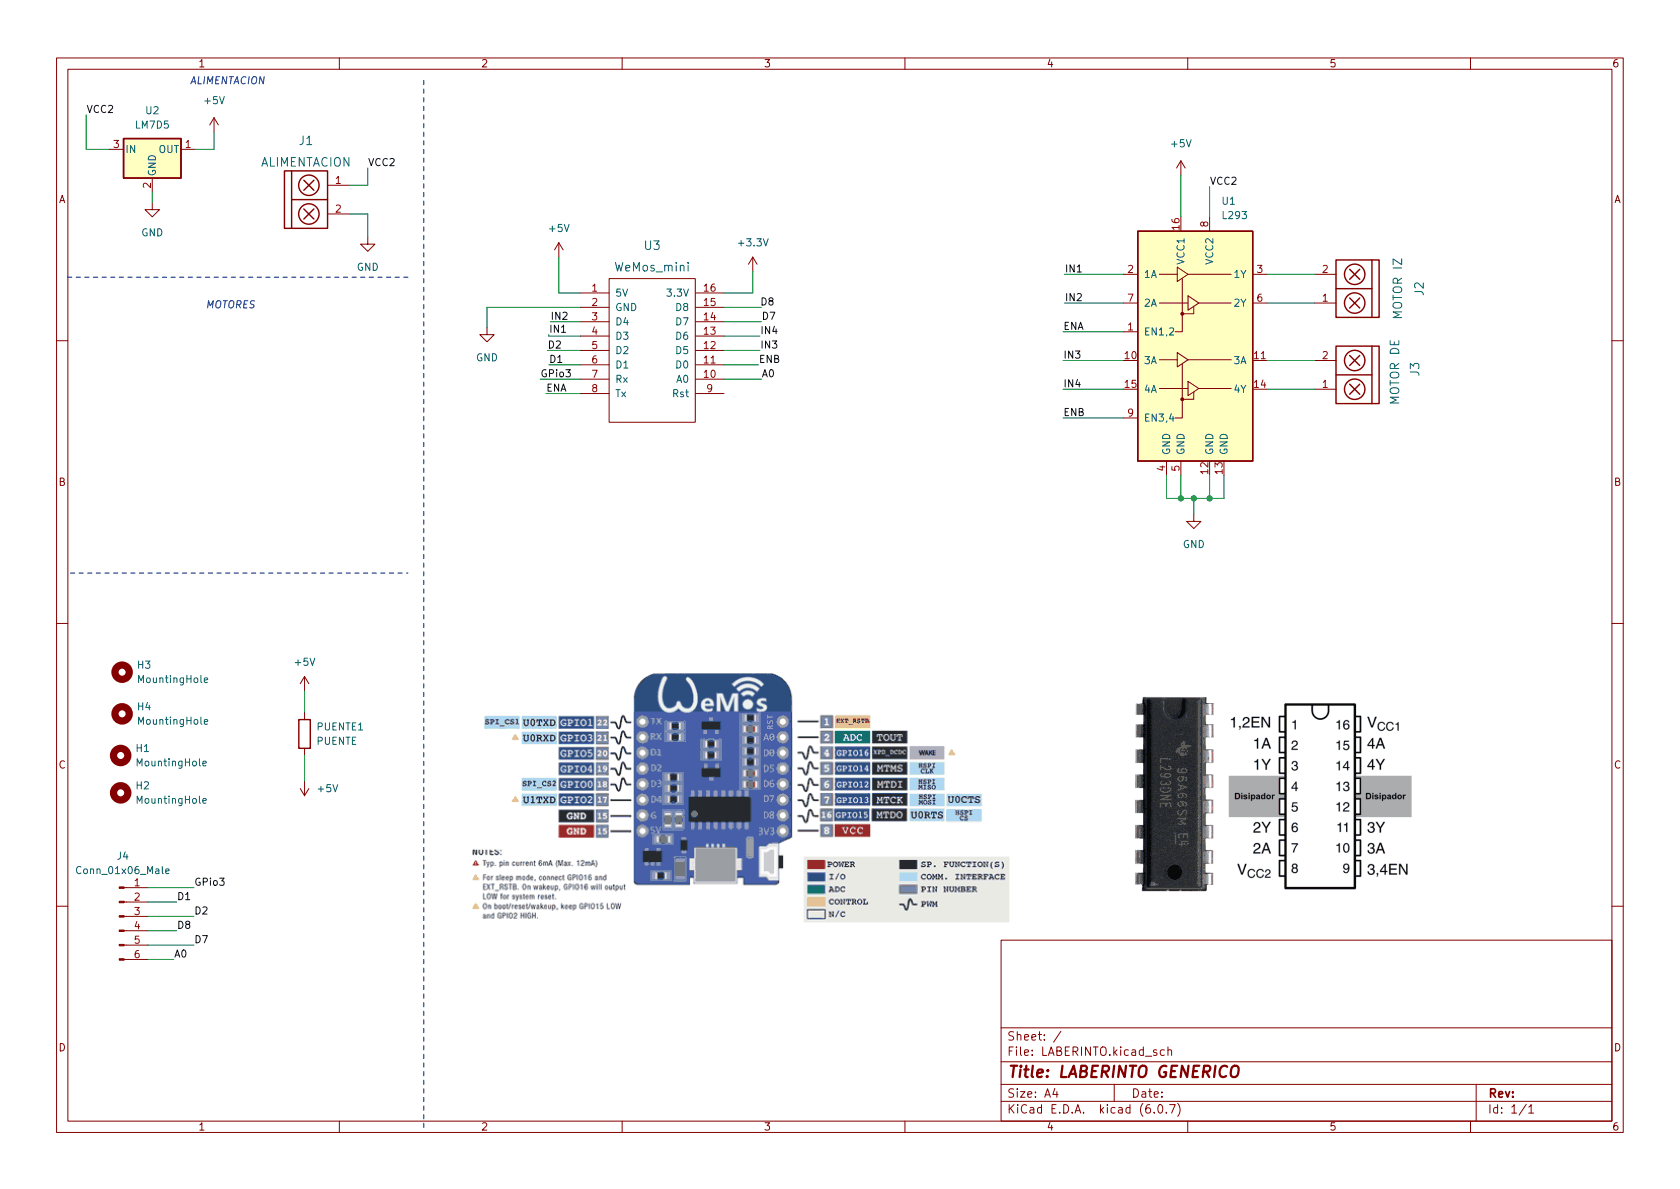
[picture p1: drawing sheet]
(kicad_sch (version 20211123) (generator eeschema)

 (paper "A4")

 (title_block
  (title "LABERINTO GENERICO"))

 (lib_symbols
  (symbol "Connector:Conn_01x06_Male" (pin_names (offset 1.016) hide) (in_bom yes) (on_board yes)
   (property "Reference" "J" (id 0) (at 0 7.62 0) (effects (font (size 1.27 1.27))))
   (property "Value" "Conn_01x06_Male" (id 1) (at 0 -10.16 0) (effects (font (size 1.27 1.27))))
   (property "Footprint" "" (id 2) (at 0 0 0) (effects (font (size 1.27 1.27)) hide))
   (property "Datasheet" "~" (id 3) (at 0 0 0) (effects (font (size 1.27 1.27)) hide))
   (symbol "Conn_01x06_Male_1_1"
    (polyline (pts (xy 1.27 -7.62) (xy 0.8636 -7.62)) (stroke (width 0.1524) (type default) (color 0 0 0 0)) (fill (type none)))
    (polyline (pts (xy 1.27 -5.08) (xy 0.8636 -5.08)) (stroke (width 0.1524) (type default) (color 0 0 0 0)) (fill (type none)))
    (polyline (pts (xy 1.27 -2.54) (xy 0.8636 -2.54)) (stroke (width 0.1524) (type default) (color 0 0 0 0)) (fill (type none)))
    (polyline (pts (xy 1.27 0) (xy 0.8636 0)) (stroke (width 0.1524) (type default) (color 0 0 0 0)) (fill (type none)))
    (polyline (pts (xy 1.27 2.54) (xy 0.8636 2.54)) (stroke (width 0.1524) (type default) (color 0 0 0 0)) (fill (type none)))
    (polyline (pts (xy 1.27 5.08) (xy 0.8636 5.08)) (stroke (width 0.1524) (type default) (color 0 0 0 0)) (fill (type none)))
    (rectangle (start 0.8636 -7.493) (end 0 -7.747) (stroke (width 0.1524) (type default) (color 0 0 0 0)) (fill (type outline)))
    (rectangle (start 0.8636 -4.953) (end 0 -5.207) (stroke (width 0.1524) (type default) (color 0 0 0 0)) (fill (type outline)))
    (rectangle (start 0.8636 -2.413) (end 0 -2.667) (stroke (width 0.1524) (type default) (color 0 0 0 0)) (fill (type outline)))
    (rectangle (start 0.8636 0.127) (end 0 -0.127) (stroke (width 0.1524) (type default) (color 0 0 0 0)) (fill (type outline)))
    (rectangle (start 0.8636 2.667) (end 0 2.413) (stroke (width 0.1524) (type default) (color 0 0 0 0)) (fill (type outline)))
    (rectangle (start 0.8636 5.207) (end 0 4.953) (stroke (width 0.1524) (type default) (color 0 0 0 0)) (fill (type outline)))
    (pin passive line (at 5.08 5.08 180) (length 3.81) (name "Pin_1" (effects (font (size 1.27 1.27)))) (number "1" (effects (font (size 1.27 1.27)))))
    (pin passive line (at 5.08 2.54 180) (length 3.81) (name "Pin_2" (effects (font (size 1.27 1.27)))) (number "2" (effects (font (size 1.27 1.27)))))
    (pin passive line (at 5.08 0 180) (length 3.81) (name "Pin_3" (effects (font (size 1.27 1.27)))) (number "3" (effects (font (size 1.27 1.27)))))
    (pin passive line (at 5.08 -2.54 180) (length 3.81) (name "Pin_4" (effects (font (size 1.27 1.27)))) (number "4" (effects (font (size 1.27 1.27)))))
    (pin passive line (at 5.08 -5.08 180) (length 3.81) (name "Pin_5" (effects (font (size 1.27 1.27)))) (number "5" (effects (font (size 1.27 1.27)))))
    (pin passive line (at 5.08 -7.62 180) (length 3.81) (name "Pin_6" (effects (font (size 1.27 1.27)))) (number "6" (effects (font (size 1.27 1.27)))))))
  (symbol "Device:R" (pin_numbers hide) (pin_names (offset 0)) (in_bom yes) (on_board yes)
   (property "Reference" "R" (id 0) (at 2.032 0 90) (effects (font (size 1.27 1.27))))
   (property "Value" "R" (id 1) (at 0 0 90) (effects (font (size 1.27 1.27))))
   (property "Footprint" "" (id 2) (at -1.778 0 90) (effects (font (size 1.27 1.27)) hide))
   (property "Datasheet" "~" (id 3) (at 0 0 0) (effects (font (size 1.27 1.27)) hide))
   (symbol "R_0_1"
    (rectangle (start -1.016 -2.54) (end 1.016 2.54) (stroke (width 0.254) (type default) (color 0 0 0 0)) (fill (type none))))
   (symbol "R_1_1"
    (pin passive line (at 0 3.81 270) (length 1.27) (name "~" (effects (font (size 1.27 1.27)))) (number "1" (effects (font (size 1.27 1.27)))))
    (pin passive line (at 0 -3.81 90) (length 1.27) (name "~" (effects (font (size 1.27 1.27)))) (number "2" (effects (font (size 1.27 1.27)))))))
  (symbol "EESTN5:L293" (pin_names (offset 1.016)) (in_bom yes) (on_board yes)
   (property "Reference" "U" (id 0) (at -5.08 23.495 0) (effects (font (size 1.27 1.27)) (justify right)))
   (property "Value" "L293" (id 1) (at -5.08 21.59 0) (effects (font (size 1.27 1.27)) (justify right)))
   (property "Footprint" "Housings_DIP:DIP-16_W7.62mm" (id 2) (at 6.35 -21.59 0) (effects (font (size 1.27 1.27)) (justify left) hide))
   (property "Datasheet" "http://www.ti.com/lit/ds/symlink/l293.pdf" (id 3) (at -7.62 15.24 0) (effects (font (size 1.27 1.27)) hide))
   (symbol "L293_0_1"
    (rectangle (start -10.16 20.32) (end 10.16 -20.32) (stroke (width 0.254) (type default) (color 0 0 0 0)) (fill (type background)))
    (circle (center -2.286 -9.398) (radius 0.254) (stroke (width 0) (type default) (color 0 0 0 0)) (fill (type outline)))
    (circle (center -2.286 5.715) (radius 0.254) (stroke (width 0) (type default) (color 0 0 0 0)) (fill (type outline)))
    (polyline (pts (xy -6.35 -7.493) (xy -1.27 -7.493)) (stroke (width 0) (type default) (color 0 0 0 0)) (fill (type none)))
    (polyline (pts (xy -6.35 -2.413) (xy -3.175 -2.413)) (stroke (width 0) (type default) (color 0 0 0 0)) (fill (type none)))
    (polyline (pts (xy -6.35 7.62) (xy -1.27 7.62)) (stroke (width 0) (type default) (color 0 0 0 0)) (fill (type none)))
    (polyline (pts (xy -6.35 12.7) (xy -3.175 12.7)) (stroke (width 0) (type default) (color 0 0 0 0)) (fill (type none)))
    (polyline (pts (xy -1.27 -2.413) (xy 6.35 -2.413)) (stroke (width 0) (type default) (color 0 0 0 0)) (fill (type none)))
    (polyline (pts (xy -1.27 12.7) (xy 6.35 12.7)) (stroke (width 0) (type default) (color 0 0 0 0)) (fill (type none)))
    (polyline (pts (xy 0.635 -7.493) (xy 6.35 -7.493)) (stroke (width 0) (type default) (color 0 0 0 0)) (fill (type none)))
    (polyline (pts (xy 0.635 7.62) (xy 6.35 7.62)) (stroke (width 0) (type default) (color 0 0 0 0)) (fill (type none)))
    (polyline (pts (xy -2.286 -9.398) (xy -0.254 -9.398) (xy -0.254 -8.128)) (stroke (width 0) (type default) (color 0 0 0 0)) (fill (type none)))
    (polyline (pts (xy -2.286 -3.175) (xy -2.286 -12.7) (xy -3.556 -12.7)) (stroke (width 0) (type default) (color 0 0 0 0)) (fill (type none)))
    (polyline (pts (xy -2.286 5.715) (xy -0.254 5.715) (xy -0.254 6.985)) (stroke (width 0) (type default) (color 0 0 0 0)) (fill (type none)))
    (polyline (pts (xy -2.286 11.938) (xy -2.286 2.54) (xy -3.556 2.54)) (stroke (width 0) (type default) (color 0 0 0 0)) (fill (type none)))
    (polyline (pts (xy -3.175 -1.143) (xy -3.175 -3.683) (xy -1.27 -2.413) (xy -3.175 -1.143)) (stroke (width 0) (type default) (color 0 0 0 0)) (fill (type none)))
    (polyline (pts (xy -3.175 13.97) (xy -3.175 11.43) (xy -1.27 12.7) (xy -3.175 13.97)) (stroke (width 0) (type default) (color 0 0 0 0)) (fill (type none)))
    (polyline (pts (xy -1.27 -6.223) (xy -1.27 -8.763) (xy 0.635 -7.493) (xy -1.27 -6.223)) (stroke (width 0) (type default) (color 0 0 0 0)) (fill (type none)))
    (polyline (pts (xy -1.27 8.89) (xy -1.27 6.35) (xy 0.635 7.62) (xy -1.27 8.89)) (stroke (width 0) (type default) (color 0 0 0 0)) (fill (type none))))
   (symbol "L293_1_1"
    (pin input line (at -12.7 2.54 0) (length 2.54) (name "EN1,2" (effects (font (size 1.27 1.27)))) (number "1" (effects (font (size 1.27 1.27)))))
    (pin input line (at -12.7 -2.54 0) (length 2.54) (name "3A" (effects (font (size 1.27 1.27)))) (number "10" (effects (font (size 1.27 1.27)))))
    (pin output line (at 12.7 -2.54 180) (length 2.54) (name "3A" (effects (font (size 1.27 1.27)))) (number "11" (effects (font (size 1.27 1.27)))))
    (pin power_in line (at 2.54 -22.86 90) (length 2.54) (name "GND" (effects (font (size 1.27 1.27)))) (number "12" (effects (font (size 1.27 1.27)))))
    (pin power_in line (at 5.08 -22.86 90) (length 2.54) (name "GND" (effects (font (size 1.27 1.27)))) (number "13" (effects (font (size 1.27 1.27)))))
    (pin output line (at 12.7 -7.62 180) (length 2.54) (name "4Y" (effects (font (size 1.27 1.27)))) (number "14" (effects (font (size 1.27 1.27)))))
    (pin input line (at -12.7 -7.62 0) (length 2.54) (name "4A" (effects (font (size 1.27 1.27)))) (number "15" (effects (font (size 1.27 1.27)))))
    (pin power_in line (at -2.54 22.86 270) (length 2.54) (name "VCC1" (effects (font (size 1.27 1.27)))) (number "16" (effects (font (size 1.27 1.27)))))
    (pin input line (at -12.7 12.7 0) (length 2.54) (name "1A" (effects (font (size 1.27 1.27)))) (number "2" (effects (font (size 1.27 1.27)))))
    (pin output line (at 12.7 12.7 180) (length 2.54) (name "1Y" (effects (font (size 1.27 1.27)))) (number "3" (effects (font (size 1.27 1.27)))))
    (pin power_in line (at -5.08 -22.86 90) (length 2.54) (name "GND" (effects (font (size 1.27 1.27)))) (number "4" (effects (font (size 1.27 1.27)))))
    (pin power_in line (at -2.54 -22.86 90) (length 2.54) (name "GND" (effects (font (size 1.27 1.27)))) (number "5" (effects (font (size 1.27 1.27)))))
    (pin output line (at 12.7 7.62 180) (length 2.54) (name "2Y" (effects (font (size 1.27 1.27)))) (number "6" (effects (font (size 1.27 1.27)))))
    (pin input line (at -12.7 7.62 0) (length 2.54) (name "2A" (effects (font (size 1.27 1.27)))) (number "7" (effects (font (size 1.27 1.27)))))
    (pin power_in line (at 2.54 22.86 270) (length 2.54) (name "VCC2" (effects (font (size 1.27 1.27)))) (number "8" (effects (font (size 1.27 1.27)))))
    (pin input line (at -12.7 -12.7 0) (length 2.54) (name "EN3,4" (effects (font (size 1.27 1.27)))) (number "9" (effects (font (size 1.27 1.27)))))))
  (symbol "EESTN5:TB_1X2" (pin_names (offset 1.016)) (in_bom yes) (on_board yes)
   (property "Reference" "J" (id 0) (at 0 7.62 0) (effects (font (size 1.524 1.524))))
   (property "Value" "TB_1X2" (id 1) (at 1.27 -7.62 0) (effects (font (size 1.524 1.524))))
   (property "Footprint" "" (id 2) (at -1.27 1.27 0) (effects (font (size 1.524 1.524))))
   (property "Datasheet" "" (id 3) (at -1.27 1.27 0) (effects (font (size 1.524 1.524))))
   (symbol "TB_1X2_0_1"
    (rectangle (start -2.54 5.08) (end 5.08 -5.08) (stroke (width 0.254) (type default) (color 0 0 0 0)) (fill (type none)))
    (polyline (pts (xy -1.27 0) (xy 5.08 0)) (stroke (width 0.254) (type default) (color 0 0 0 0)) (fill (type none)))
    (polyline (pts (xy -1.27 5.08) (xy -1.27 -5.08)) (stroke (width 0.254) (type default) (color 0 0 0 0)) (fill (type none)))
    (polyline (pts (xy 0.889 -3.429) (xy 2.667 -1.651)) (stroke (width 0.254) (type default) (color 0 0 0 0)) (fill (type none)))
    (polyline (pts (xy 0.889 -1.651) (xy 2.667 -3.429)) (stroke (width 0.254) (type default) (color 0 0 0 0)) (fill (type none)))
    (polyline (pts (xy 0.889 1.651) (xy 2.667 3.429)) (stroke (width 0.254) (type default) (color 0 0 0 0)) (fill (type none)))
    (polyline (pts (xy 0.889 3.429) (xy 2.667 1.651)) (stroke (width 0.254) (type default) (color 0 0 0 0)) (fill (type none)))
    (circle (center 1.778 -2.54) (radius 1.8034) (stroke (width 0.254) (type default) (color 0 0 0 0)) (fill (type none)))
    (circle (center 1.778 2.54) (radius 1.8034) (stroke (width 0.254) (type default) (color 0 0 0 0)) (fill (type none))))
   (symbol "TB_1X2_1_1"
    (pin input line (at 8.89 2.54 180) (length 3.81) (name "~" (effects (font (size 1.27 1.27)))) (number "1" (effects (font (size 1.27 1.27)))))
    (pin input line (at 8.89 -2.54 180) (length 3.81) (name "~" (effects (font (size 1.27 1.27)))) (number "2" (effects (font (size 1.27 1.27)))))))
  (symbol "EESTN5:WeMos_mini" (pin_names (offset 1.016)) (in_bom yes) (on_board yes)
   (property "Reference" "U" (id 0) (at 0 12.7 0) (effects (font (size 1.524 1.524))))
   (property "Value" "WeMos_mini" (id 1) (at 0 -12.7 0) (effects (font (size 1.524 1.524))))
   (property "Footprint" "" (id 2) (at 13.97 -17.78 0) (effects (font (size 1.524 1.524))))
   (property "Datasheet" "http://www.wemos.cc/Products/d1_mini.html" (id 3) (at 13.97 -17.78 0) (effects (font (size 1.524 1.524))))
   (symbol "WeMos_mini_0_1"
    (rectangle (start -7.62 11.43) (end 7.62 -13.97) (stroke (width 0) (type default) (color 0 0 0 0)) (fill (type none))))
   (symbol "WeMos_mini_1_1"
    (pin power_in line (at -12.7 8.89 0) (length 5.08) (name "5V" (effects (font (size 1.27 1.27)))) (number "1" (effects (font (size 1.27 1.27)))))
    (pin bidirectional line (at 12.7 -6.35 180) (length 5.08) (name "A0" (effects (font (size 1.27 1.27)))) (number "10" (effects (font (size 1.27 1.27)))))
    (pin bidirectional line (at 12.7 -3.81 180) (length 5.08) (name "D0" (effects (font (size 1.27 1.27)))) (number "11" (effects (font (size 1.27 1.27)))))
    (pin bidirectional line (at 12.7 -1.27 180) (length 5.08) (name "D5" (effects (font (size 1.27 1.27)))) (number "12" (effects (font (size 1.27 1.27)))))
    (pin bidirectional line (at 12.7 1.27 180) (length 5.08) (name "D6" (effects (font (size 1.27 1.27)))) (number "13" (effects (font (size 1.27 1.27)))))
    (pin bidirectional line (at 12.7 3.81 180) (length 5.08) (name "D7" (effects (font (size 1.27 1.27)))) (number "14" (effects (font (size 1.27 1.27)))))
    (pin bidirectional line (at 12.7 6.35 180) (length 5.08) (name "D8" (effects (font (size 1.27 1.27)))) (number "15" (effects (font (size 1.27 1.27)))))
    (pin power_out line (at 12.7 8.89 180) (length 5.08) (name "3.3V" (effects (font (size 1.27 1.27)))) (number "16" (effects (font (size 1.27 1.27)))))
    (pin power_in line (at -12.7 6.35 0) (length 5.08) (name "GND" (effects (font (size 1.27 1.27)))) (number "2" (effects (font (size 1.27 1.27)))))
    (pin bidirectional line (at -12.7 3.81 0) (length 5.08) (name "D4" (effects (font (size 1.27 1.27)))) (number "3" (effects (font (size 1.27 1.27)))))
    (pin bidirectional line (at -12.7 1.27 0) (length 5.08) (name "D3" (effects (font (size 1.27 1.27)))) (number "4" (effects (font (size 1.27 1.27)))))
    (pin bidirectional line (at -12.7 -1.27 0) (length 5.08) (name "D2" (effects (font (size 1.27 1.27)))) (number "5" (effects (font (size 1.27 1.27)))))
    (pin bidirectional line (at -12.7 -3.81 0) (length 5.08) (name "D1" (effects (font (size 1.27 1.27)))) (number "6" (effects (font (size 1.27 1.27)))))
    (pin bidirectional line (at -12.7 -6.35 0) (length 5.08) (name "Rx" (effects (font (size 1.27 1.27)))) (number "7" (effects (font (size 1.27 1.27)))))
    (pin bidirectional line (at -12.7 -8.89 0) (length 5.08) (name "Tx" (effects (font (size 1.27 1.27)))) (number "8" (effects (font (size 1.27 1.27)))))
    (pin bidirectional line (at 12.7 -8.89 180) (length 5.08) (name "Rst" (effects (font (size 1.27 1.27)))) (number "9" (effects (font (size 1.27 1.27)))))))
  (symbol "Mechanical:MountingHole" (pin_names (offset 1.016)) (in_bom yes) (on_board yes)
   (property "Reference" "H" (id 0) (at 0 5.08 0) (effects (font (size 1.27 1.27))))
   (property "Value" "MountingHole" (id 1) (at 0 3.175 0) (effects (font (size 1.27 1.27))))
   (property "Footprint" "" (id 2) (at 0 0 0) (effects (font (size 1.27 1.27)) hide))
   (property "Datasheet" "~" (id 3) (at 0 0 0) (effects (font (size 1.27 1.27)) hide))
   (symbol "MountingHole_0_1"
    (circle (center 0 0) (radius 1.27) (stroke (width 1.27) (type default) (color 0 0 0 0)) (fill (type none)))))
  (symbol "Regulator_Linear:L78L05_SOT89" (pin_names (offset 0.254)) (in_bom yes) (on_board yes)
   (property "Reference" "U" (id 0) (at -3.81 3.175 0) (effects (font (size 1.27 1.27))))
   (property "Value" "L78L05_SOT89" (id 1) (at -0.635 3.175 0) (effects (font (size 1.27 1.27)) (justify left)))
   (property "Footprint" "Package_TO_SOT_SMD:SOT-89-3" (id 2) (at 0 5.08 0) (effects (font (size 1.27 1.27) italic) hide))
   (property "Datasheet" "http://www.st.com/content/ccc/resource/technical/document/datasheet/15/55/e5/aa/23/5b/43/fd/CD00000446.pdf/files/CD00000446.pdf/jcr:content/translations/en.CD00000446.pdf" (id 3) (at 0 -1.27 0) (effects (font (size 1.27 1.27)) hide))
   (symbol "L78L05_SOT89_0_1"
    (rectangle (start -5.08 1.905) (end 5.08 -5.08) (stroke (width 0.254) (type default) (color 0 0 0 0)) (fill (type background))))
   (symbol "L78L05_SOT89_1_1"
    (pin power_out line (at 7.62 0 180) (length 2.54) (name "OUT" (effects (font (size 1.27 1.27)))) (number "1" (effects (font (size 1.27 1.27)))))
    (pin power_in line (at 0 -7.62 90) (length 2.54) (name "GND" (effects (font (size 1.27 1.27)))) (number "2" (effects (font (size 1.27 1.27)))))
    (pin power_in line (at -7.62 0 0) (length 2.54) (name "IN" (effects (font (size 1.27 1.27)))) (number "3" (effects (font (size 1.27 1.27)))))))
  (symbol "power:+3.3V" (power) (pin_names (offset 0)) (in_bom yes) (on_board yes)
   (property "Reference" "#PWR" (id 0) (at 0 -3.81 0) (effects (font (size 1.27 1.27)) hide))
   (property "Value" "+3.3V" (id 1) (at 0 3.556 0) (effects (font (size 1.27 1.27))))
   (property "Footprint" "" (id 2) (at 0 0 0) (effects (font (size 1.27 1.27)) hide))
   (property "Datasheet" "" (id 3) (at 0 0 0) (effects (font (size 1.27 1.27)) hide))
   (symbol "+3.3V_0_1"
    (polyline (pts (xy -0.762 1.27) (xy 0 2.54)) (stroke (width 0) (type default) (color 0 0 0 0)) (fill (type none)))
    (polyline (pts (xy 0 0) (xy 0 2.54)) (stroke (width 0) (type default) (color 0 0 0 0)) (fill (type none)))
    (polyline (pts (xy 0 2.54) (xy 0.762 1.27)) (stroke (width 0) (type default) (color 0 0 0 0)) (fill (type none))))
   (symbol "+3.3V_1_1"
    (pin power_in line (at 0 0 90) (length 0) hide (name "+3V3" (effects (font (size 1.27 1.27)))) (number "1" (effects (font (size 1.27 1.27)))))))
  (symbol "power:+5V" (power) (pin_names (offset 0)) (in_bom yes) (on_board yes)
   (property "Reference" "#PWR" (id 0) (at 0 -3.81 0) (effects (font (size 1.27 1.27)) hide))
   (property "Value" "+5V" (id 1) (at 0 3.556 0) (effects (font (size 1.27 1.27))))
   (property "Footprint" "" (id 2) (at 0 0 0) (effects (font (size 1.27 1.27)) hide))
   (property "Datasheet" "" (id 3) (at 0 0 0) (effects (font (size 1.27 1.27)) hide))
   (symbol "+5V_0_1"
    (polyline (pts (xy -0.762 1.27) (xy 0 2.54)) (stroke (width 0) (type default) (color 0 0 0 0)) (fill (type none)))
    (polyline (pts (xy 0 0) (xy 0 2.54)) (stroke (width 0) (type default) (color 0 0 0 0)) (fill (type none)))
    (polyline (pts (xy 0 2.54) (xy 0.762 1.27)) (stroke (width 0) (type default) (color 0 0 0 0)) (fill (type none))))
   (symbol "+5V_1_1"
    (pin power_in line (at 0 0 90) (length 0) hide (name "+5V" (effects (font (size 1.27 1.27)))) (number "1" (effects (font (size 1.27 1.27)))))))
  (symbol "power:GND" (power) (pin_names (offset 0)) (in_bom yes) (on_board yes)
   (property "Reference" "#PWR" (id 0) (at 0 -6.35 0) (effects (font (size 1.27 1.27)) hide))
   (property "Value" "GND" (id 1) (at 0 -3.81 0) (effects (font (size 1.27 1.27))))
   (property "Footprint" "" (id 2) (at 0 0 0) (effects (font (size 1.27 1.27)) hide))
   (property "Datasheet" "" (id 3) (at 0 0 0) (effects (font (size 1.27 1.27)) hide))
   (symbol "GND_0_1"
    (polyline (pts (xy 0 0) (xy 0 -1.27) (xy 1.27 -1.27) (xy 0 -2.54) (xy -1.27 -1.27) (xy 0 -1.27)) (stroke (width 0) (type default) (color 0 0 0 0)) (fill (type none))))
   (symbol "GND_1_1"
    (pin power_in line (at 0 0 270) (length 0) hide (name "GND" (effects (font (size 1.27 1.27)))) (number "1" (effects (font (size 1.27 1.27))))))))

 (junction (at 213.868 87.884) (diameter 0) (color 0 0 0 0))
 (junction (at 208.788 87.884) (diameter 0) (color 0 0 0 0))
 (junction (at 211.074 87.884) (diameter 0) (color 0 0 0 0))

 (wire (pts (xy 26.162 159.258) (xy 31.242 159.258)) (stroke (width 0) (type default) (color 0 0 0 0)))
 (wire (pts (xy 97.028 58.928) (xy 97.028 59.182)) (stroke (width 0) (type default) (color 0 0 0 0)))
 (wire (pts (xy 98.806 45.212) (xy 98.806 51.562)) (stroke (width 0) (type default) (color 0 0 0 0)))
 (wire (pts (xy 61.722 32.512) (xy 65.024 32.512)) (stroke (width 0) (type default) (color 0 0 0 0)))
 (wire (pts (xy 187.96 63.5) (xy 198.628 63.5)) (stroke (width 0) (type default) (color 0 0 0 0)))
 (wire (pts (xy 34.544 26.162) (xy 37.846 26.162)) (stroke (width 0) (type default) (color 0 0 0 0)))
 (wire (pts (xy 53.848 133.35) (xy 53.848 137.922)) (stroke (width 0) (type default) (color 0 0 0 0)))
 (wire (pts (xy 187.96 58.42) (xy 198.628 58.42)) (stroke (width 0) (type default) (color 0 0 0 0)))
 (wire (pts (xy 128.016 64.262) (xy 134.112 64.262)) (stroke (width 0) (type default) (color 0 0 0 0)))
 (wire (pts (xy 65.024 37.592) (xy 65.024 41.656)) (stroke (width 0) (type default) (color 0 0 0 0)))
 (wire (pts (xy 26.162 166.878) (xy 34.29 166.878)) (stroke (width 0) (type default) (color 0 0 0 0)))
 (wire (pts (xy 128.016 56.642) (xy 134.62 56.642)) (stroke (width 0) (type default) (color 0 0 0 0)))
 (wire (pts (xy 188.214 48.26) (xy 198.628 48.26)) (stroke (width 0) (type default) (color 0 0 0 0)))
 (wire (pts (xy 15.24 20.066) (xy 15.24 26.162)) (stroke (width 0) (type default) (color 0 0 0 0)))
 (wire (pts (xy 37.846 23.114) (xy 37.846 26.162)) (stroke (width 0) (type default) (color 0 0 0 0)))
 (wire (pts (xy 133.096 47.752) (xy 133.096 51.562)) (stroke (width 0) (type default) (color 0 0 0 0)))
 (wire (pts (xy 86.106 54.102) (xy 86.106 57.658)) (stroke (width 0) (type default) (color 0 0 0 0)))
 (wire (pts (xy 187.96 68.58) (xy 198.628 68.58)) (stroke (width 0) (type default) (color 0 0 0 0)))
 (wire (pts (xy 211.074 87.884) (xy 211.074 90.678)) (stroke (width 0) (type default) (color 0 0 0 0)))
 (wire (pts (xy 102.616 59.182) (xy 97.028 59.182)) (stroke (width 0) (type default) (color 0 0 0 0)))
 (wire (pts (xy 232.41 68.58) (xy 224.028 68.58)) (stroke (width 0) (type default) (color 0 0 0 0)))
 (wire (pts (xy 206.248 87.884) (xy 208.788 87.884)) (stroke (width 0) (type default) (color 0 0 0 0)))
 (wire (pts (xy 187.96 73.66) (xy 198.628 73.66)) (stroke (width 0) (type default) (color 0 0 0 0)))
 (polyline (pts (xy 12.446 101.092) (xy 72.136 101.092)) (stroke (width 0) (type default) (color 0 0 0 0)))

 (wire (pts (xy 26.162 169.418) (xy 30.734 169.418)) (stroke (width 0) (type default) (color 0 0 0 0)))
 (wire (pts (xy 61.722 37.592) (xy 65.024 37.592)) (stroke (width 0) (type default) (color 0 0 0 0)))
 (wire (pts (xy 102.616 54.102) (xy 86.106 54.102)) (stroke (width 0) (type default) (color 0 0 0 0)))
 (wire (pts (xy 97.282 56.642) (xy 102.616 56.642)) (stroke (width 0) (type default) (color 0 0 0 0)))
 (wire (pts (xy 128.016 59.182) (xy 134.366 59.182)) (stroke (width 0) (type default) (color 0 0 0 0)))
 (wire (pts (xy 65.024 29.464) (xy 65.024 32.512)) (stroke (width 0) (type default) (color 0 0 0 0)))
 (wire (pts (xy 206.248 87.884) (xy 206.248 83.82)) (stroke (width 0) (type default) (color 0 0 0 0)))
 (wire (pts (xy 53.848 121.92) (xy 53.848 125.73)) (stroke (width 0) (type default) (color 0 0 0 0)))
 (wire (pts (xy 128.016 66.802) (xy 134.62 66.802)) (stroke (width 0) (type default) (color 0 0 0 0)))
 (wire (pts (xy 208.788 87.884) (xy 211.074 87.884)) (stroke (width 0) (type default) (color 0 0 0 0)))
 (wire (pts (xy 128.016 61.722) (xy 134.366 61.722)) (stroke (width 0) (type default) (color 0 0 0 0)))
 (wire (pts (xy 95.504 66.802) (xy 102.616 66.802)) (stroke (width 0) (type default) (color 0 0 0 0)))
 (wire (pts (xy 96.52 69.342) (xy 102.616 69.342)) (stroke (width 0) (type default) (color 0 0 0 0)))
 (wire (pts (xy 26.162 156.718) (xy 34.29 156.718)) (stroke (width 0) (type default) (color 0 0 0 0)))
 (wire (pts (xy 128.016 51.562) (xy 133.096 51.562)) (stroke (width 0) (type default) (color 0 0 0 0)))
 (wire (pts (xy 208.788 30.734) (xy 208.788 38.1)) (stroke (width 0) (type default) (color 0 0 0 0)))
 (wire (pts (xy 19.304 26.162) (xy 15.24 26.162)) (stroke (width 0) (type default) (color 0 0 0 0)))
 (polyline (pts (xy 11.938 48.768) (xy 72.136 48.768)) (stroke (width 0) (type default) (color 0 0 0 0)))

 (wire (pts (xy 208.788 83.82) (xy 208.788 87.884)) (stroke (width 0) (type default) (color 0 0 0 0)))
 (wire (pts (xy 26.924 33.782) (xy 26.924 35.56)) (stroke (width 0) (type default) (color 0 0 0 0)))
 (wire (pts (xy 97.028 64.262) (xy 102.616 64.262)) (stroke (width 0) (type default) (color 0 0 0 0)))
 (wire (pts (xy 26.162 164.338) (xy 31.242 164.338)) (stroke (width 0) (type default) (color 0 0 0 0)))
 (wire (pts (xy 232.41 48.26) (xy 224.028 48.26)) (stroke (width 0) (type default) (color 0 0 0 0)))
 (wire (pts (xy 232.41 53.34) (xy 224.028 53.34)) (stroke (width 0) (type default) (color 0 0 0 0)))
 (wire (pts (xy 213.868 32.766) (xy 213.868 38.1)) (stroke (width 0) (type default) (color 0 0 0 0)))
 (polyline (pts (xy 74.93 13.97) (xy 74.93 199.898)) (stroke (width 0) (type default) (color 0 0 0 0)))

 (wire (pts (xy 26.162 161.798) (xy 34.29 161.798)) (stroke (width 0) (type default) (color 0 0 0 0)))
 (wire (pts (xy 213.868 87.884) (xy 213.868 83.82)) (stroke (width 0) (type default) (color 0 0 0 0)))
 (wire (pts (xy 128.016 54.102) (xy 134.62 54.102)) (stroke (width 0) (type default) (color 0 0 0 0)))
 (wire (pts (xy 216.408 87.884) (xy 216.408 83.82)) (stroke (width 0) (type default) (color 0 0 0 0)))
 (wire (pts (xy 232.41 63.5) (xy 224.028 63.5)) (stroke (width 0) (type default) (color 0 0 0 0)))
 (wire (pts (xy 188.214 53.34) (xy 198.628 53.34)) (stroke (width 0) (type default) (color 0 0 0 0)))
 (wire (pts (xy 211.074 87.884) (xy 213.868 87.884)) (stroke (width 0) (type default) (color 0 0 0 0)))
 (wire (pts (xy 96.774 61.722) (xy 102.616 61.722)) (stroke (width 0) (type default) (color 0 0 0 0)))
 (wire (pts (xy 213.868 87.884) (xy 216.408 87.884)) (stroke (width 0) (type default) (color 0 0 0 0)))
 (wire (pts (xy 102.616 51.562) (xy 98.806 51.562)) (stroke (width 0) (type default) (color 0 0 0 0)))

 (image (at 224.79 140.208)
  (data))
 (image (at 130.556 140.716) (scale 2.11016)
  (data))

 (text "MOTORES\n" (at 36.322 54.61 0) (effects (font (size 1.27 1.27) italic) (justify left bottom)))
 (text "ALIMENTACION\n" (at 33.528 14.986 0) (effects (font (size 1.27 1.27) italic) (justify left bottom)))

 (label "ENB" (at 187.96 73.66 0) (effects (font (size 1.27 1.27)) (justify left bottom)))
 (label "D2" (at 96.774 61.722 0) (effects (font (size 1.27 1.27)) (justify left bottom)))
 (label "IN3" (at 134.366 61.722 0) (effects (font (size 1.27 1.27)) (justify left bottom)))
 (label "D7" (at 134.62 56.642 0) (effects (font (size 1.27 1.27)) (justify left bottom)))
 (label "D8" (at 31.242 164.338 0) (effects (font (size 1.27 1.27)) (justify left bottom)))
 (label "IN4" (at 187.96 68.58 0) (effects (font (size 1.27 1.27)) (justify left bottom)))
 (label "D2" (at 34.29 161.798 0) (effects (font (size 1.27 1.27)) (justify left bottom)))
 (label "VCC2" (at 65.024 29.464 0) (effects (font (size 1.27 1.27)) (justify left bottom)))
 (label "ENA" (at 96.52 69.342 0) (effects (font (size 1.27 1.27)) (justify left bottom)))
 (label "IN2" (at 97.282 56.642 0) (effects (font (size 1.27 1.27)) (justify left bottom)))
 (label "IN2" (at 188.214 53.34 0) (effects (font (size 1.27 1.27)) (justify left bottom)))
 (label "ENB" (at 134.112 64.262 0) (effects (font (size 1.27 1.27)) (justify left bottom)))
 (label "GPio3" (at 95.504 66.802 0) (effects (font (size 1.27 1.27)) (justify left bottom)))
 (label "IN1" (at 97.028 58.928 0) (effects (font (size 1.27 1.27)) (justify left bottom)))
 (label "A0" (at 30.734 169.418 0) (effects (font (size 1.27 1.27)) (justify left bottom)))
 (label "VCC2" (at 213.868 32.766 0) (effects (font (size 1.27 1.27)) (justify left bottom)))
 (label "D8" (at 134.366 54.102 0) (effects (font (size 1.27 1.27)) (justify left bottom)))
 (label "ENA" (at 187.96 58.42 0) (effects (font (size 1.27 1.27)) (justify left bottom)))
 (label "GPio3" (at 34.29 156.718 0) (effects (font (size 1.27 1.27)) (justify left bottom)))
 (label "D1" (at 97.028 64.262 0) (effects (font (size 1.27 1.27)) (justify left bottom)))
 (label "IN3" (at 187.96 63.5 0) (effects (font (size 1.27 1.27)) (justify left bottom)))
 (label "IN4" (at 134.366 59.182 0) (effects (font (size 1.27 1.27)) (justify left bottom)))
 (label "D7" (at 34.29 166.878 0) (effects (font (size 1.27 1.27)) (justify left bottom)))
 (label "VCC2" (at 15.24 20.066 0) (effects (font (size 1.27 1.27)) (justify left bottom)))
 (label "D1" (at 31.242 159.258 0) (effects (font (size 1.27 1.27)) (justify left bottom)))
 (label "A0" (at 134.62 66.802 0) (effects (font (size 1.27 1.27)) (justify left bottom)))
 (label "IN1" (at 188.214 48.26 0) (effects (font (size 1.27 1.27)) (justify left bottom)))

 (symbol (lib_id "power:+5V") (at 37.846 23.114 0) (unit 1) (in_bom yes) (on_board yes) (fields_autoplaced)
  (property "Reference" "#PWR0105" (id 0) (at 37.846 26.924 0) (effects (font (size 1.27 1.27)) hide))
  (property "Value" "+5V" (id 1) (at 37.846 17.526 0))
  (property "Footprint" "" (id 2) (at 37.846 23.114 0) (effects (font (size 1.27 1.27)) hide))
  (property "Datasheet" "" (id 3) (at 37.846 23.114 0) (effects (font (size 1.27 1.27)) hide)) (pin "1"))

 (symbol (lib_id "EESTN5:TB_1X2") (at 52.832 35.052 0) (unit 1) (in_bom yes) (on_board yes) (fields_autoplaced)
  (property "Reference" "J1" (id 0) (at 54.102 24.638 0) (effects (font (size 1.524 1.524))))
  (property "Value" "ALIMENTACION" (id 1) (at 54.102 28.448 0) (effects (font (size 1.524 1.524))))
  (property "Footprint" "EESTN5:BORNERA2_AZUL" (id 2) (at 51.562 33.782 0) (effects (font (size 1.524 1.524)) hide))
  (property "Datasheet" "" (id 3) (at 51.562 33.782 0) (effects (font (size 1.524 1.524)))) (pin "1") (pin "2"))

 (symbol (lib_id "power:GND") (at 26.924 35.56 0) (unit 1) (in_bom yes) (on_board yes) (fields_autoplaced)
  (property "Reference" "#PWR0106" (id 0) (at 26.924 41.91 0) (effects (font (size 1.27 1.27)) hide))
  (property "Value" "GND" (id 1) (at 26.924 40.894 0))
  (property "Footprint" "" (id 2) (at 26.924 35.56 0) (effects (font (size 1.27 1.27)) hide))
  (property "Datasheet" "" (id 3) (at 26.924 35.56 0) (effects (font (size 1.27 1.27)) hide)) (pin "1"))

 (symbol (lib_id "EESTN5:WeMos_mini") (at 115.316 60.452 0) (unit 1) (in_bom yes) (on_board yes) (fields_autoplaced)
  (property "Reference" "U3" (id 0) (at 115.316 43.18 0) (effects (font (size 1.524 1.524))))
  (property "Value" "WeMos_mini" (id 1) (at 115.316 46.99 0) (effects (font (size 1.524 1.524))))
  (property "Footprint" "Module:WEMOS_D1_mini_light" (id 2) (at 129.286 78.232 0) (effects (font (size 1.524 1.524)) hide))
  (property "Datasheet" "" (id 3) (at 115.316 47.752 0) (effects (font (size 1.524 1.524)))) (pin "1") (pin "10") (pin "11") (pin "12") (pin "13") (pin "14") (pin "15") (pin "16") (pin "2") (pin "3") (pin "4") (pin "5") (pin "6") (pin "7") (pin "8") (pin "9"))

 (symbol (lib_id "power:GND") (at 86.106 57.658 0) (unit 1) (in_bom yes) (on_board yes) (fields_autoplaced)
  (property "Reference" "#PWR0110" (id 0) (at 86.106 64.008 0) (effects (font (size 1.27 1.27)) hide))
  (property "Value" "GND" (id 1) (at 86.106 62.992 0))
  (property "Footprint" "" (id 2) (at 86.106 57.658 0) (effects (font (size 1.27 1.27)) hide))
  (property "Datasheet" "" (id 3) (at 86.106 57.658 0) (effects (font (size 1.27 1.27)) hide)) (pin "1"))

 (symbol (lib_id "Connector:Conn_01x06_Male") (at 21.082 161.798 0) (unit 1) (in_bom yes) (on_board yes) (fields_autoplaced)
  (property "Reference" "J4" (id 0) (at 21.717 151.13 0))
  (property "Value" "Conn_01x06_Male" (id 1) (at 21.717 153.67 0))
  (property "Footprint" "Connector_PinHeader_2.54mm:PinHeader_1x06_P2.54mm_Vertical" (id 2) (at 21.082 161.798 0) (effects (font (size 1.27 1.27)) hide))
  (property "Datasheet" "~" (id 3) (at 21.082 161.798 0) (effects (font (size 1.27 1.27)) hide)) (pin "1") (pin "2") (pin "3") (pin "4") (pin "5") (pin "6"))

 (symbol (lib_id "EESTN5:TB_1X2") (at 241.3 50.8 180) (unit 1) (in_bom yes) (on_board yes)
  (property "Reference" "J2" (id 0) (at 250.952 50.8 90) (effects (font (size 1.524 1.524))))
  (property "Value" "MOTOR IZ" (id 1) (at 247.142 50.8 90) (effects (font (size 1.524 1.524))))
  (property "Footprint" "EESTN5:BORNERA2_AZUL" (id 2) (at 242.57 52.07 0) (effects (font (size 1.524 1.524)) hide))
  (property "Datasheet" "" (id 3) (at 242.57 52.07 0) (effects (font (size 1.524 1.524)))) (pin "1") (pin "2"))

 (symbol (lib_id "EESTN5:TB_1X2") (at 241.3 66.04 180) (unit 1) (in_bom yes) (on_board yes)
  (property "Reference" "J3" (id 0) (at 250.19 65.024 90) (effects (font (size 1.524 1.524))))
  (property "Value" "MOTOR DE" (id 1) (at 246.634 65.532 90) (effects (font (size 1.524 1.524))))
  (property "Footprint" "EESTN5:BORNERA2_AZUL" (id 2) (at 242.57 67.31 0) (effects (font (size 1.524 1.524)) hide))
  (property "Datasheet" "" (id 3) (at 242.57 67.31 0) (effects (font (size 1.524 1.524)))) (pin "1") (pin "2"))

 (symbol (lib_id "power:GND") (at 65.024 41.656 0) (unit 1) (in_bom yes) (on_board yes) (fields_autoplaced)
  (property "Reference" "#PWR0109" (id 0) (at 65.024 48.006 0) (effects (font (size 1.27 1.27)) hide))
  (property "Value" "GND" (id 1) (at 65.024 46.99 0))
  (property "Footprint" "" (id 2) (at 65.024 41.656 0) (effects (font (size 1.27 1.27)) hide))
  (property "Datasheet" "" (id 3) (at 65.024 41.656 0) (effects (font (size 1.27 1.27)) hide)) (pin "1"))

 (symbol (lib_id "Regulator_Linear:L78L05_SOT89") (at 26.924 26.162 0) (unit 1) (in_bom yes) (on_board yes) (fields_autoplaced)
  (property "Reference" "U2" (id 0) (at 26.924 19.304 0))
  (property "Value" "LM7D5" (id 1) (at 26.924 21.844 0))
  (property "Footprint" "EESTN5:TO-220" (id 2) (at 26.924 21.082 0) (effects (font (size 1.27 1.27) italic) hide))
  (property "Datasheet" "http://www.st.com/content/ccc/resource/technical/document/datasheet/15/55/e5/aa/23/5b/43/fd/CD00000446.pdf/files/CD00000446.pdf/jcr:content/translations/en.CD00000446.pdf" (id 3) (at 26.924 27.432 0) (effects (font (size 1.27 1.27)) hide)) (pin "1") (pin "2") (pin "3"))

 (symbol (lib_id "Device:R") (at 53.848 129.54 0) (unit 1) (in_bom yes) (on_board yes) (fields_autoplaced)
  (property "Reference" "PUENTE1" (id 0) (at 55.88 128.2699 0) (effects (font (size 1.27 1.27)) (justify left)))
  (property "Value" "PUENTE" (id 1) (at 55.88 130.8099 0) (effects (font (size 1.27 1.27)) (justify left)))
  (property "Footprint" "Resistor_THT:R_Axial_DIN0207_L6.3mm_D2.5mm_P15.24mm_Horizontal" (id 2) (at 52.07 129.54 90) (effects (font (size 1.27 1.27)) hide))
  (property "Datasheet" "~" (id 3) (at 53.848 129.54 0) (effects (font (size 1.27 1.27)) hide)) (pin "1") (pin "2"))

 (symbol (lib_id "Mechanical:MountingHole") (at 21.336 139.954 0) (unit 1) (in_bom yes) (on_board yes) (fields_autoplaced)
  (property "Reference" "H2" (id 0) (at 23.876 138.6839 0) (effects (font (size 1.27 1.27)) (justify left)))
  (property "Value" "MountingHole" (id 1) (at 23.876 141.2239 0) (effects (font (size 1.27 1.27)) (justify left)))
  (property "Footprint" "MountingHole:MountingHole_2.7mm_Pad_Via" (id 2) (at 21.336 139.954 0) (effects (font (size 1.27 1.27)) hide))
  (property "Datasheet" "~" (id 3) (at 21.336 139.954 0) (effects (font (size 1.27 1.27)) hide)))

 (symbol (lib_id "Mechanical:MountingHole") (at 21.336 133.35 0) (unit 1) (in_bom yes) (on_board yes) (fields_autoplaced)
  (property "Reference" "H1" (id 0) (at 23.876 132.0799 0) (effects (font (size 1.27 1.27)) (justify left)))
  (property "Value" "MountingHole" (id 1) (at 23.876 134.6199 0) (effects (font (size 1.27 1.27)) (justify left)))
  (property "Footprint" "MountingHole:MountingHole_2.7mm_Pad_Via" (id 2) (at 21.336 133.35 0) (effects (font (size 1.27 1.27)) hide))
  (property "Datasheet" "~" (id 3) (at 21.336 133.35 0) (effects (font (size 1.27 1.27)) hide)))

 (symbol (lib_id "power:+5V") (at 53.848 121.92 0) (unit 1) (in_bom yes) (on_board yes) (fields_autoplaced)
  (property "Reference" "#PWR0108" (id 0) (at 53.848 125.73 0) (effects (font (size 1.27 1.27)) hide))
  (property "Value" "+5V" (id 1) (at 53.848 116.84 0))
  (property "Footprint" "" (id 2) (at 53.848 121.92 0) (effects (font (size 1.27 1.27)) hide))
  (property "Datasheet" "" (id 3) (at 53.848 121.92 0) (effects (font (size 1.27 1.27)) hide)) (pin "1"))

 (symbol (lib_id "EESTN5:L293") (at 211.328 60.96 0) (unit 1) (in_bom yes) (on_board yes) (fields_autoplaced)
  (property "Reference" "U1" (id 0) (at 215.8874 35.306 0) (effects (font (size 1.27 1.27)) (justify left)))
  (property "Value" "L293" (id 1) (at 215.8874 37.846 0) (effects (font (size 1.27 1.27)) (justify left)))
  (property "Footprint" "DRIVER:DIP_16-300" (id 2) (at 217.678 82.55 0) (effects (font (size 1.27 1.27)) (justify left) hide))
  (property "Datasheet" "http://www.ti.com/lit/ds/symlink/l293.pdf" (id 3) (at 203.708 45.72 0) (effects (font (size 1.27 1.27)) hide)) (pin "1") (pin "10") (pin "11") (pin "12") (pin "13") (pin "14") (pin "15") (pin "16") (pin "2") (pin "3") (pin "4") (pin "5") (pin "6") (pin "7") (pin "8") (pin "9"))

 (symbol (lib_id "power:+3.3V") (at 133.096 47.752 0) (unit 1) (in_bom yes) (on_board yes) (fields_autoplaced)
  (property "Reference" "#PWR0104" (id 0) (at 133.096 51.562 0) (effects (font (size 1.27 1.27)) hide))
  (property "Value" "+3.3V" (id 1) (at 133.096 42.672 0))
  (property "Footprint" "" (id 2) (at 133.096 47.752 0) (effects (font (size 1.27 1.27)) hide))
  (property "Datasheet" "" (id 3) (at 133.096 47.752 0) (effects (font (size 1.27 1.27)) hide)) (pin "1"))

 (symbol (lib_id "power:+5V") (at 98.806 45.212 0) (unit 1) (in_bom yes) (on_board yes) (fields_autoplaced)
  (property "Reference" "#PWR0103" (id 0) (at 98.806 49.022 0) (effects (font (size 1.27 1.27)) hide))
  (property "Value" "+5V" (id 1) (at 98.806 40.132 0))
  (property "Footprint" "" (id 2) (at 98.806 45.212 0) (effects (font (size 1.27 1.27)) hide))
  (property "Datasheet" "" (id 3) (at 98.806 45.212 0) (effects (font (size 1.27 1.27)) hide)) (pin "1"))

 (symbol (lib_id "power:+5V") (at 53.848 137.922 180) (unit 1) (in_bom yes) (on_board yes) (fields_autoplaced)
  (property "Reference" "#PWR0107" (id 0) (at 53.848 134.112 0) (effects (font (size 1.27 1.27)) hide))
  (property "Value" "+5V" (id 1) (at 55.88 139.1919 0) (effects (font (size 1.27 1.27)) (justify right)))
  (property "Footprint" "" (id 2) (at 53.848 137.922 0) (effects (font (size 1.27 1.27)) hide))
  (property "Datasheet" "" (id 3) (at 53.848 137.922 0) (effects (font (size 1.27 1.27)) hide)) (pin "1"))

 (symbol (lib_id "Mechanical:MountingHole") (at 21.59 125.984 0) (unit 1) (in_bom yes) (on_board yes) (fields_autoplaced)
  (property "Reference" "H4" (id 0) (at 24.13 124.7139 0) (effects (font (size 1.27 1.27)) (justify left)))
  (property "Value" "MountingHole" (id 1) (at 24.13 127.2539 0) (effects (font (size 1.27 1.27)) (justify left)))
  (property "Footprint" "MountingHole:MountingHole_2.7mm_Pad_Via" (id 2) (at 21.59 125.984 0) (effects (font (size 1.27 1.27)) hide))
  (property "Datasheet" "~" (id 3) (at 21.59 125.984 0) (effects (font (size 1.27 1.27)) hide)))

 (symbol (lib_id "power:+5V") (at 208.788 30.734 0) (unit 1) (in_bom yes) (on_board yes) (fields_autoplaced)
  (property "Reference" "#PWR0101" (id 0) (at 208.788 34.544 0) (effects (font (size 1.27 1.27)) hide))
  (property "Value" "+5V" (id 1) (at 208.788 25.146 0))
  (property "Footprint" "" (id 2) (at 208.788 30.734 0) (effects (font (size 1.27 1.27)) hide))
  (property "Datasheet" "" (id 3) (at 208.788 30.734 0) (effects (font (size 1.27 1.27)) hide)) (pin "1"))

 (symbol (lib_id "power:GND") (at 211.074 90.678 0) (unit 1) (in_bom yes) (on_board yes) (fields_autoplaced)
  (property "Reference" "#PWR0102" (id 0) (at 211.074 97.028 0) (effects (font (size 1.27 1.27)) hide))
  (property "Value" "GND" (id 1) (at 211.074 96.012 0))
  (property "Footprint" "" (id 2) (at 211.074 90.678 0) (effects (font (size 1.27 1.27)) hide))
  (property "Datasheet" "" (id 3) (at 211.074 90.678 0) (effects (font (size 1.27 1.27)) hide)) (pin "1"))

 (symbol (lib_id "Mechanical:MountingHole") (at 21.59 118.618 0) (unit 1) (in_bom yes) (on_board yes) (fields_autoplaced)
  (property "Reference" "H3" (id 0) (at 24.13 117.3479 0) (effects (font (size 1.27 1.27)) (justify left)))
  (property "Value" "MountingHole" (id 1) (at 24.13 119.8879 0) (effects (font (size 1.27 1.27)) (justify left)))
  (property "Footprint" "MountingHole:MountingHole_2.7mm_Pad_Via" (id 2) (at 21.59 118.618 0) (effects (font (size 1.27 1.27)) hide))
  (property "Datasheet" "~" (id 3) (at 21.59 118.618 0) (effects (font (size 1.27 1.27)) hide)))

 (sheet_instances (path "" (page "1")))

)
